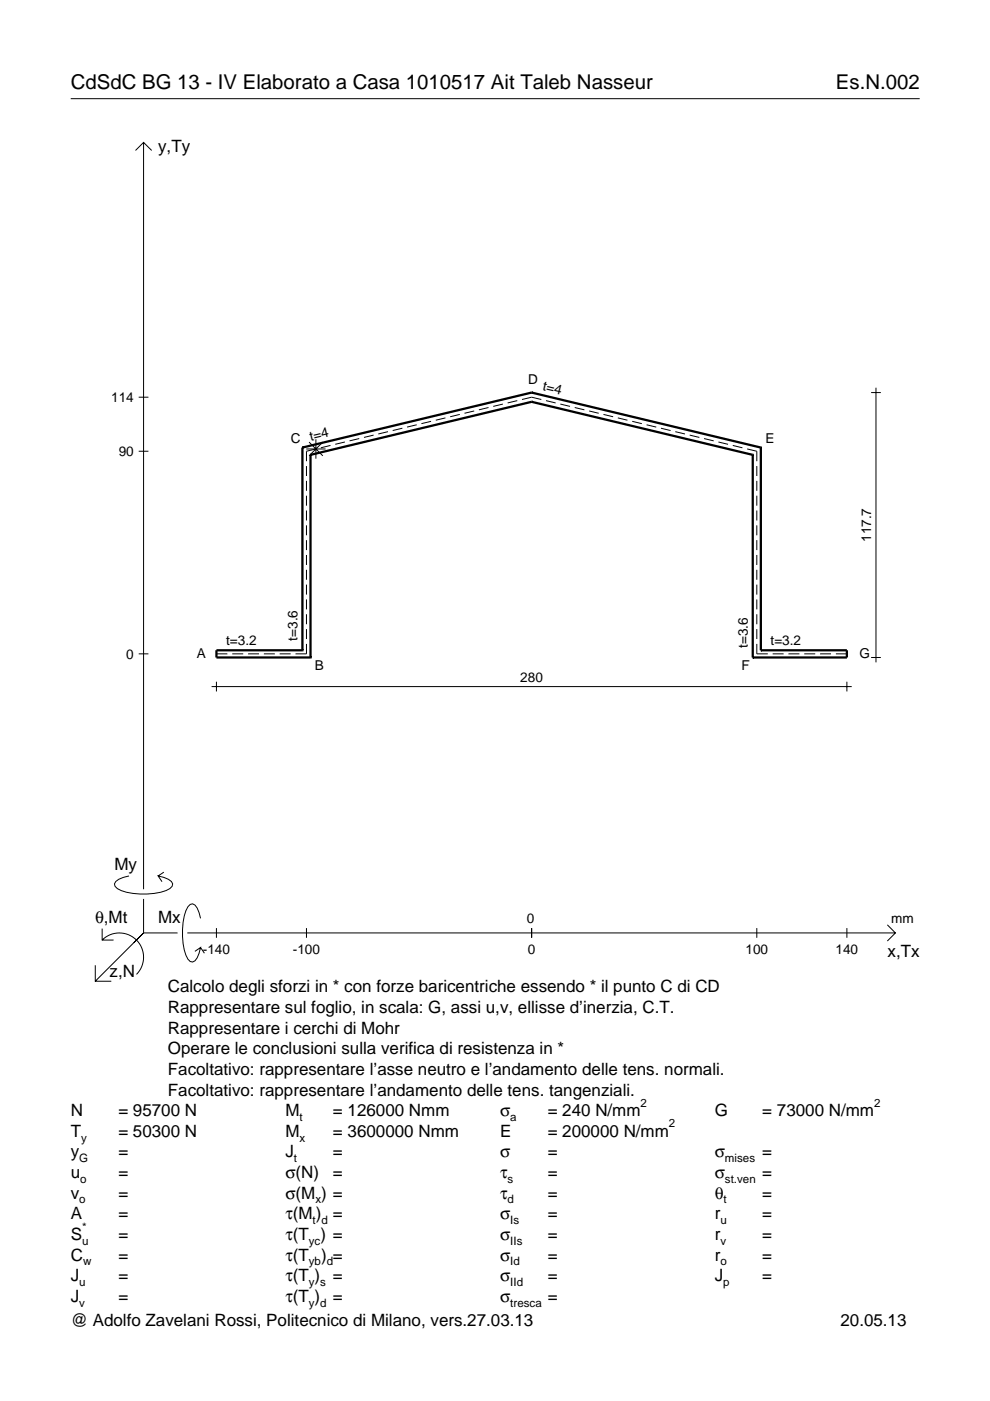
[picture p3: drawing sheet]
<svg xmlns="http://www.w3.org/2000/svg" width="210mm" height="297mm" viewBox="0 0 210 297" stroke-linecap="round" stroke-linejoin="round" font-family="sans-serif">
<g fill="none" stroke="#000" stroke-width=".21">
<path d="M15 20.9h180M28.7 31.9l1.7-1.7 1.8 1.7M30.4 30.2v158.3M29.4 84.2h2.1M29.4 95.7h2.1M64.9 95.2h4.1M65 98.8v2.1M65.5 93.7l2.9 2.9M67 93.1v4.2M67 95.2l-2 .5v2.1M68.4 93.7l-2.9 2.9M70.1 94.4l-2.1 .5"/>
<path d="M73.1 93.7l-2 .5M76.2 93l-2.1 .5M79.2 92.3l-2 .4M82.3 91.5l-2.1 .5M85.3 90.8l-2 .5M88.3 90.1l-2 .5M91.4 89.3l-2.1 .5M94.4 88.6l-2 .5M97.5 87.9l-2.1 .5M100.5 87.1l-2 .5M103.6 86.4l-2.1 .5M106.6 85.7l-2 .5"/>
<path d="M109.7 84.9l-2.1 .5M110.7 84.7l2-.5 2.1 .5M115.8 84.9l2 .5M118.8 85.7l2.1 .5M121.9 86.4l2 .5M124.9 87.1l2 .5M127.9 87.9l2.1 .5M131 88.6l2 .5M134 89.3l2.1 .5M137.1 90.1l2 .5M140.1 90.8l2.1 .5M143.2 91.5l2 .5"/>
<path d="M146.2 92.3l2.1 .4M149.3 93l2 .5M152.3 93.7l2.1 .5M155.4 94.4l2 .5M158.4 95.2l2.1 .5v2.1M160.5 98.8v2.1M184.7 83.2h2.1M185.7 82.2v58.2M65 102v2.1M65 105.1v2.1M65 108.2v2.2M65 111.4v2.1"/>
<path d="M65 114.5v2.1M65 117.7v2.1M160.5 102v2.1M160.5 105.1v2.1M160.5 108.2v2.2M160.5 111.4v2.1M160.5 114.5v2.1M160.5 117.7v2.1M29.4 138.6h2.1M45.9 138.6h2.3M49.2 138.6h2.4M52.6 138.6h2.3"/>
<path d="M55.9 138.6h2.4M59.3 138.6h2.3M65 136.5v2.1h-2.3M65 120.8v2.1M65 124v2.1M65 127.1v2.1M65 130.2v2.2M65 133.4v2.1M160.5 136.5v2.1h2.3M160.5 120.8v2.1M160.5 124v2.1M160.5 127.1v2.1"/>
<path d="M160.5 130.2v2.2M160.5 133.4v2.1M163.8 138.6h2.3M167.2 138.6h2.3M170.5 138.6h2.3M173.9 138.6h2.3M177.2 138.6h2.4M184.7 139.4h2.1M44.9 145.6h135.7M45.9 144.5v2.1M179.6 144.5v2.1M21.7 199.3a5.1 5.1 0 0 1 7.2 0 5.1 5.1 0 0 1 0 7.3"/>
<path d="M21.7 196.9v2.4h2.4M27.3 185.7a3.6 3.6 0 0 0-3 1.7l.1 .5a5.6 5.6 0 0 0 3.8 1.5 13.4 13.4 0 0 0 7.8-1l.5-.5 .1-.5a3.6 3.6 0 0 0-3.1-1.7l.8 1.2M30.4 190.6v7.2M30.4 197.8l-10.2 10.2M30.4 197.8h7.2M34.7 184.9l-1.2 .8M39.7 197.8h150.1M42.5 194.7a3.6 3.6 0 0 0-1.7-3.1l-.5 .2a5.7 5.7 0 0 0-1.5 3.7 13.3 13.3 0 0 0 1 7.9l.5 .5 .5 .1a3.6 3.6 0 0 0 1.7-3.1l-1.2 .8M45.9 196.8v2M65 196.8v2M112.7 196.8v2M160.5 196.8v2"/>
<path d="M179.6 196.8v2M188.1 196.1l1.7 1.7-1.7 1.7M20.2 204.7v3.3h3.4M42.5 200.9l.8 1.2"/>
</g>
<g fill="none" stroke="#000" stroke-width=".48">
<path d="M64.1 94.9h.1M64.1 94.9v43M65.8 96.4h.1M65.8 96.4v43M112.7 85.2h.1M112.7 83.2h.1M112.7 85.2l-46.9 11.2M112.7 83.2l-48.6 11.7M112.7 85.2l46.9 11.2M112.7 83.2l48.6 11.7M159.6 96.4h.1M159.6 96.4v43"/>
<path d="M161.3 94.9h.1M161.3 94.9v43M64.1 137.9h.1M64.1 137.9h-18.2v1.5h19.9M65.8 139.4h.1M159.6 139.4h.1M161.3 137.9h.1M161.3 137.9h18.3v1.5h-20"/>
</g>
<g font-size="4.3">
<text x="15" y="18.9">CdSdC BG 13 - IV Elaborato a Casa 1010517 Ait Taleb Nasseur</text>
<text x="177.2" y="18.9">Es.N.002</text>
</g>
<g font-size="3.6">
<text x="33.5" y="32.3">y,Ty</text>
<text x="24.3" y="184.4">My</text>
<text x="20.1" y="195.7">θ,Mt</text>
<text x="33.5" y="195.7">Mx</text>
<text x="188.2" y="203">x,Tx</text>
<text x="23.2" y="207.1">z,N</text>
<text x="35.6" y="210.4">Calcolo degli sforzi in * con forze baricentriche essendo * il punto C di CD</text>
<text x="35.6" y="214.8">Rappresentare sul foglio, in scala: G, assi u,v, ellisse d’inerzia, C.T.</text>
<text x="35.6" y="219.2">Rappresentare i cerchi di Mohr</text>
<text x="35.6" y="227.9">Facoltativo: rappresentare l’asse neutro e l’andamento delle tens. normali.</text>
<text x="35.6" y="223.5">Operare le conclusioni sulla verifica di resistenza in *</text>
<text x="35.6" y="232.3">Facoltativo: rappresentare l’andamento delle tens. tangenziali.</text>
<text x="15" y="236.7">N</text>
<text x="25.1" y="236.7">= 95700 N</text>
<text x="60.5" y="236.7">M</text>
<text x="70.6" y="236.7">= 126000 Nmm</text>
<text x="106" y="236.7">σ</text>
<text x="116.1" y="236.7">= 240 N/mm</text>
<text x="151.5" y="236.7">G</text>
<text x="161.6" y="236.7">= 73000 N/mm</text>
<text x="15" y="245.4">y</text>
<text x="15" y="241">T</text>
<text x="25.1" y="241">= 50300 N</text>
<text x="25.1" y="245.4">=</text>
<text x="60.5" y="245.4">J</text>
<text x="60.5" y="241">M</text>
<text x="70.6" y="241">= 3600000 Nmm</text>
<text x="70.6" y="245.4">=</text>
<text x="106" y="241">E</text>
<text x="106" y="245.4">σ</text>
<text x="116.1" y="245.4">=</text>
<text x="116.1" y="241">= 200000 N/mm</text>
<text x="151.5" y="245.4">σ</text>
<text x="161.6" y="245.4">=</text>
<text x="15" y="249.8">u</text>
<text x="25.1" y="249.8">=</text>
<text x="60.5" y="249.8">σ(N)</text>
<text x="70.6" y="249.8">=</text>
<text x="106" y="249.8">τ</text>
<text x="116.1" y="249.8">=</text>
<text x="151.5" y="249.8">σ</text>
<text x="161.6" y="249.8">=</text>
<text x="15" y="254.2">v</text>
<text x="25.1" y="254.2">=</text>
<text x="60.5" y="254.2">σ(M ) =</text>
<text x="106" y="254.2">τ</text>
<text x="116.1" y="254.2">=</text>
<text x="151.5" y="254.2">θ</text>
<text x="161.6" y="254.2">=</text>
<text x="15" y="262.9">S</text>
<text x="15" y="258.5">A</text>
<text x="25.1" y="262.9">=</text>
<text x="25.1" y="258.5">=</text>
<text x="60.5" y="258.5">τ(M ) =</text>
<text x="60.5" y="262.9">τ(T ) =</text>
<text x="106" y="258.5">σ</text>
<text x="106" y="262.9">σ</text>
<text x="116.1" y="258.5">=</text>
<text x="116.1" y="262.9">=</text>
<text x="151.5" y="258.5">r</text>
<text x="151.5" y="262.9">r</text>
<text x="161.6" y="258.5">=</text>
<text x="161.6" y="262.9">=</text>
<text x="15" y="267.3">C</text>
<text x="25.1" y="267.3">=</text>
<text x="60.5" y="267.3">τ(T</text>
<text x="68.1" y="267.3">) =</text>
<text x="106" y="267.3">σ</text>
<text x="116.1" y="267.3">=</text>
<text x="151.5" y="267.3">r</text>
<text x="161.6" y="267.3">=</text>
<text x="15" y="271.7">J</text>
<text x="25.1" y="271.7">=</text>
<text x="60.5" y="271.7">τ(T )</text>
<text x="70.6" y="271.7">=</text>
<text x="106" y="271.7">σ</text>
<text x="116.1" y="271.7">=</text>
<text x="151.5" y="271.7">J</text>
<text x="161.6" y="271.7">=</text>
<text x="15" y="281.2">@ Adolfo Zavelani Rossi, Politecnico di Milano, vers.27.03.13</text>
<text x="15" y="276">J</text>
<text x="25.1" y="276">=</text>
<text x="60.5" y="276">τ(T )</text>
<text x="70.6" y="276">=</text>
<text x="106" y="276">σ</text>
<text x="116.1" y="276">=</text>
<text x="178.2" y="281.2">20.05.13</text>
</g>
<g font-size="2.9">
<text x="112" y="81.4">D</text>
<text x="115" y="82.7" transform="rotate(13 115 82.7)">t=4</text>
<text x="23.6" y="85.2">114</text>
<text x="61.6" y="94">C</text>
<text x="65.9" y="93.4" transform="rotate(-13 65.9 93.4)">t=4</text>
<text x="162.3" y="94">E</text>
<text x="25.2" y="96.7">90</text>
<text x="184.7" y="114.9" transform="rotate(-90 184.7 114.9)">117.7</text>
<text x="47.9" y="136.8">t=3.2</text>
<text x="63.1" y="135.8" transform="rotate(-90 63.1 135.8)">t=3.6</text>
<text x="158.6" y="137.3" transform="rotate(-90 158.6 137.3)">t=3.6</text>
<text x="163.4" y="136.8">t=3.2</text>
<text x="26.8" y="139.6">0</text>
<text x="41.7" y="139.5">A</text>
<text x="66.7" y="142">B</text>
<text x="157.2" y="142">F</text>
<text x="182.2" y="139.5">G</text>
<text x="110.3" y="144.5">280</text>
<text x="111.7" y="195.7">0</text>
<text x="189" y="195.7">mm</text>
<text x="43" y="202.2">-140</text>
<text x="62.1" y="202.2">-100</text>
<text x="111.9" y="202.2">0</text>
<text x="158.1" y="202.2">100</text>
<text x="177.2" y="202.2">140</text>
</g>
<g font-size="2.4">
<text x="63.5" y="237.7">t</text>
<text x="108.2" y="237.7">a</text>
<text x="135.8" y="234.7">2</text>
<text x="141.8" y="239">2</text>
<text x="185.3" y="234.7">2</text>
<text x="17.2" y="242">y</text>
<text x="63.5" y="242">x</text>
<text x="16.8" y="246.4">G</text>
<text x="17" y="250.8">o</text>
<text x="62.3" y="246.4">t</text>
<text x="107.6" y="250.8">s</text>
<text x="153.7" y="246.4">mises</text>
<text x="153.7" y="250.8">st.ven</text>
<text x="16.8" y="255.2">o</text>
<text x="66.9" y="255.2">x</text>
<text x="107.6" y="255.2">d</text>
<text x="153.4" y="255.2">t</text>
<text x="17.4" y="263.9">u</text>
<text x="17.4" y="260.9">*</text>
<text x="65.5" y="263.9">yc</text>
<text x="66.3" y="259.5">t d</text>
<text x="108.2" y="259.5">Is</text>
<text x="108.2" y="263.9">IIs</text>
<text x="152.7" y="259.5">u</text>
<text x="152.7" y="263.9">v</text>
<text x="17.6" y="268.3">w</text>
<text x="65.5" y="268.3">yb d</text>
<text x="108.2" y="268.3">Id</text>
<text x="152.7" y="268.3">o</text>
<text x="16.8" y="272.7">u</text>
<text x="65.5" y="272.7">y s</text>
<text x="108.2" y="272.7">IId</text>
<text x="153.3" y="272.7">p</text>
<text x="16.8" y="277">v</text>
<text x="65.5" y="277">y d</text>
<text x="108.2" y="277">tresca</text>
</g>
</svg>
